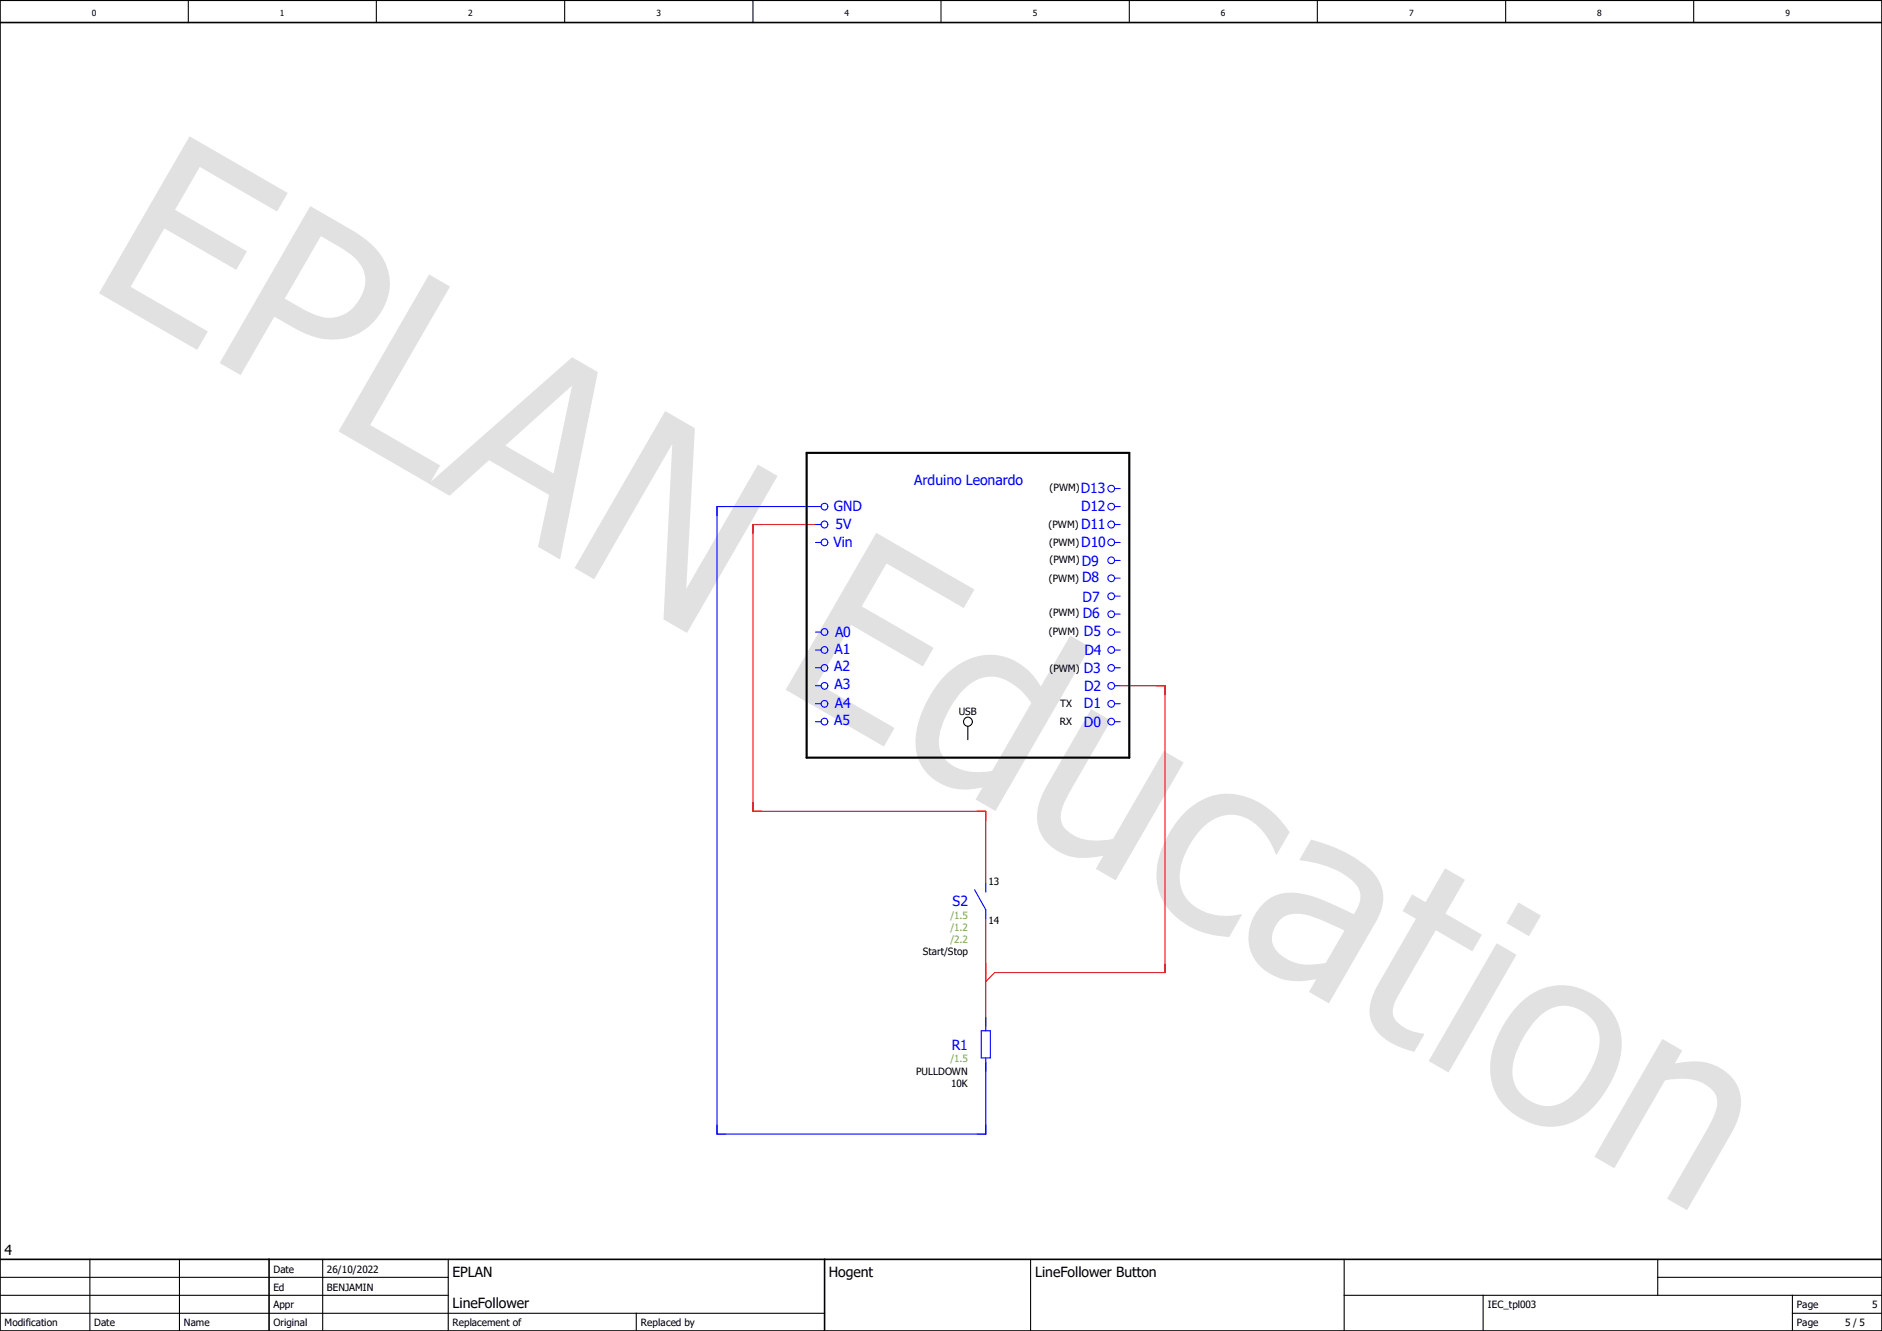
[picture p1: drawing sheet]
<svg xmlns="http://www.w3.org/2000/svg" width="297mm" height="210mm" viewBox="0 0 297 210" stroke-linecap="round" stroke-linejoin="round" font-family="sans-serif">
<path d="M210.1 -.1l-210.1 210.2M0 160.4l70.2 49.6M0 210v.1" fill="none" stroke="#fff" stroke-width=".16"/>
<g fill="none" stroke="#000" stroke-width=".17">
<path d="M29.7 0v3.6M59.4 0v3.6M89.1 0v3.6M118.8 0v3.6M148.5 0v3.6M178.2 0v3.6M207.9 0v3.6M237.6 0v3.6M267.3 0v3.6M14.2 198.7v11.3M28.3 198.7v11.3M50.9 198.7v11.3"/>
<path d="M70.7 198.7v11.3M162.6 198.7v11.3M212.1 198.7v11.3M261.6 198.7v5.7M0 207.2h130.1M0 204.4h70.7M0 201.5h70.7M100.4 207.2v2.8M212.1 204.4h84.9M234.1 204.4v5.6M261.6 201.5h35.4M282.9 207.2h14.1"/>
<path d="M282.9 204.4v5.6"/>
</g>
<path d="M0 3.6h297M0 0h297v210h-297zM0 198.7h297M42.5 198.7v11.3M130.1 198.7v11.3" fill="none" stroke="#000" stroke-width=".25"/>
<path d="M29.9 21.5l15.5 9-1.7 2.9-12.2-7.1-3.9 6.8 11.4 6.6-1.7 2.9-11.4-6.6-5.3 9.3 12.2 7-1.7 2.9-15.5-8.9zM49 32.5l6.2 3.6a12.1 12.1 0 0 1 5.8 5.9 8.4 8.4 0 0 1-2.2 8.9 9.4 9.4 0 0 1-11.2 1.4l-4.3-2.3-5.3 9.2-3.3-1.9zM50.6 37.3l-5.7 9.8 2.3 1.3a8.8 8.8 0 0 0 5.6 1.7 6.1 6.1 0 0 0 4.7-6.9 7.2 7.2 0 0 0-3.6-4.1zM67.7 43.3l3.3 1.9-12.6 21.9 11.1 6.3-1.7 3-14.4-8.3zM67.6 76.3l22.7-19.9 4 2.3-5.9 29.6-3.5-2 1.8-8.2-9.5-5.5-6.2 5.6zM79.7 70.3l7.7 4.4 2.9-13.9zM105 64.9l4.7 2.7-1.4 25.3 11.3-19.6 3.1 1.8-14.3 24.8-3.7-2.2 1.4-27.6-12.3 21.3-3.1-1.8zM138.3 84.1l15.5 8.9-1.7 2.9-12.2-7-3.9 6.8 11.3 6.5-1.6 2.9-11.4-6.5-5.3 9.2 12.2 7.1-1.7 2.9-15.5-9zM149.4 106.4a9.3 9.3 0 0 1 9.9-2.5 9.8 9.8 0 0 1 5 4.4l4.6-8 3.1 1.8-14.9 25.9-3.1-1.8 1.1-1.9a8.7 8.7 0 0 1-9.1-2.7 8.4 8.4 0 0 1-1-8 18.7 18.7 0 0 1 4.4-7.2zM152.1 108.8a14 14 0 0 0-3.9 8.4 4.8 4.8 0 0 0 4.1 4.4 10.4 10.4 0 0 0 4.3 0l6.2-10.7a9.3 9.3 0 0 0-5.7-4.1 5.9 5.9 0 0 0-5 2zM172.2 111.9l3.1 1.8-6.4 11.1a8.6 8.6 0 0 0-1.5 4.4 4 4 0 0 0 3 3 10.8 10.8 0 0 0 5.2 .2l8.1-13.9 3.1 1.8-10.7 18.6-3.2-1.8 1.2-2.1a9.5 9.5 0 0 1-7.1-.7 6.3 6.3 0 0 1-2.9-8l1.1-2.4zM186.7 128.5a9.4 9.4 0 0 1 12.7-1.5 14.8 14.8 0 0 1 4.1 4.3l-2 3.5-.2-.1a9.9 9.9 0 0 0-4.8-5.7 6.1 6.1 0 0 0-7.2 2.1 12 12 0 0 0-3.1 7.5 6.1 6.1 0 0 0 5.1 5.7 10.3 10.3 0 0 0 4.5 0l.2 .1-2 3.5a12.3 12.3 0 0 1-10.6-6 10 10 0 0 1 .4-9.1l1.6-2.7zM201.9 145.2a3.6 3.6 0 0 0-.3 5 7.5 7.5 0 0 0 7.1 1.8l.5-.1 3-5.1-2.4-1.1a10.6 10.6 0 0 0-6-1.5 3.1 3.1 0 0 0-1.9 1zM206.9 132.5a20.8 20.8 0 0 1 9.9 5.3 6 6 0 0 1 .6 7.3l-7.7 13.2-3.1-1.8 1.1-2a10 10 0 0 1-7.9-1.2 6.7 6.7 0 0 1-1.1-9.9 6.4 6.4 0 0 1 7-2.3 36.2 36.2 0 0 1 7.9 3.2 4.3 4.3 0 0 0 .9-3.8 7.3 7.3 0 0 0-3.8-3.3 22.3 22.3 0 0 0-5.6-1.5zM222.9 141.1l2.1 1.2 3.1-5.3 3.1 1.8-3.1 5.4 5.8 3.3-1.5 2.6-5.8-3.3-5.1 8.9a10.4 10.4 0 0 0-1.7 3.8 2.96 2.96 0 0 0 2 2.7 7.7 7.7 0 0 0 2.8 .9l.2 .1-1.6 2.8-1.2-.4a9.5 9.5 0 0 1-5.2-3.6 5.6 5.6 0 0 1-.1-5.2l.8-1.5 6-10.3-2.2-1.3zM236.2 148.8l3.1 1.8-10.7 18.6-3.1-1.8zM239.6 142.4l3.6 2.1-1.9 3.2-3.6-2zM239.5 158.6a9.2 9.2 0 0 1 13.2-.7 9.2 9.2 0 0 1 2.5 10.8 15.8 15.8 0 0 1-6.3 8 9 9 0 0 1-9.8-.8 9 9 0 0 1-3.4-10.6 18.1 18.1 0 0 1 3.8-6.7zM242.6 160.7a15.1 15.1 0 0 0-3.9 7.7 5.6 5.6 0 0 0 3.4 5.6 5.6 5.6 0 0 0 6.4-1.5 15.5 15.5 0 0 0 3.9-7.7 5.6 5.6 0 0 0-6.9-5.9 6.3 6.3 0 0 0-2.9 1.8zM262.4 163.9l3.1 1.9-1.2 2a9.5 9.5 0 0 1 7.8 1.1 6.2 6.2 0 0 1 2.2 7.5l-1.1 2.5-7 12.1-3.1-1.9 6.1-10.5a11.7 11.7 0 0 0 1.8-4.5 3.6 3.6 0 0 0-2.5-3.3 9.8 9.8 0 0 0-5.7-.3l-8 13.8-3.2-1.8z" fill="#e1e1e1"/>
<path d="M128.7 82.8h-9.9v45.2h36.8v11.3M176.8 108.2h7.1v45.3h-26.9l-1.4 1.4M155.6 145v17" fill="none" stroke="#f00" stroke-width=".17"/>
<g fill="none" stroke="#00f" stroke-width=".17">
<path d="M129.6 79.9h-16.4v99h42.4v-12M175.9 79.9h.9M175.9 77.1h.9M128.7 82.8h.9M128.7 85.6h.9M128.7 99.7h.9M175.9 82.8h.9M175.9 85.6h.9M175.9 99.7h.9M175.9 88.4h.9M175.9 91.2h.9M175.9 94.1h.9"/>
<path d="M175.9 96.9h.9M128.7 102.6h.9M128.7 105.4h.9M128.7 108.2h.9M128.7 111h.9M128.7 113.9h.9M175.9 102.6h.9M175.9 105.4h.9M175.9 108.2h.9M175.9 111h.9M175.9 113.9h.9M155.6 139.3v1.5"/>
<path d="M153.8 140.4l1.8 3.2v1.4M154.9 162.6h1.4v4.3h-1.4zM155.6 160.5v2.1"/>
<circle cx="130.1" cy="79.9" r=".53"/>
<circle cx="175.4" cy="79.9" r=".53"/>
<circle cx="175.4" cy="77.1" r=".53"/>
<circle cx="130.1" cy="82.8" r=".53"/>
<circle cx="130.1" cy="99.7" r=".53"/>
<circle cx="130.1" cy="85.6" r=".53"/>
<circle cx="175.4" cy="82.8" r=".53"/>
<circle cx="175.4" cy="85.6" r=".53"/>
<circle cx="175.4" cy="96.9" r=".53"/>
<circle cx="175.4" cy="99.7" r=".53"/>
<circle cx="175.4" cy="88.4" r=".53"/>
<circle cx="175.4" cy="91.2" r=".53"/>
<circle cx="175.4" cy="94.1" r=".53"/>
<circle cx="130.1" cy="113.9" r=".53"/>
<circle cx="130.1" cy="102.6" r=".53"/>
<circle cx="130.1" cy="111.1" r=".53"/>
<circle cx="130.1" cy="108.2" r=".53"/>
<circle cx="130.1" cy="105.4" r=".52"/>
<circle cx="175.4" cy="111.1" r=".53"/>
<circle cx="175.4" cy="108.2" r=".53"/>
<circle cx="175.4" cy="113.9" r=".53"/>
<circle cx="175.4" cy="102.6" r=".53"/>
<circle cx="175.4" cy="105.4" r=".52"/>
</g>
<path d="M127.3 71.5h50.9v48h-50.9z" fill="none" stroke="#000" stroke-width=".34"/>
<g fill="none" stroke="#000" stroke-width=".17">
<path d="M152.7 114.6v2.1"/>
<circle cx="152.7" cy="113.9" r=".71"/>
</g>
<g font-size="2.2" fill="#00f">
<text x="144.3" y="76.6">Arduino Leonardo</text>
<text x="170.6" y="77.8">D13</text>
<text x="131.6" y="80.7">GND</text>
<text x="131.9" y="83.4">5V</text>
<text x="170.6" y="80.6">D12</text>
<text x="170.6" y="83.5">D11</text>
<text x="131.5" y="86.4">Vin</text>
<text x="170.6" y="86.4">D10</text>
<text x="170.7" y="89.2">D9</text>
<text x="170.8" y="91.9">D8</text>
<text x="170.9" y="95">D7</text>
<text x="131.8" y="100.5">A0</text>
<text x="170.9" y="97.6">D6</text>
<text x="171.1" y="100.4">D5</text>
<text x="131.7" y="105.9">A2</text>
<text x="131.7" y="103.1">A1</text>
<text x="171" y="106.3">D3</text>
<text x="171.2" y="103.3">D4</text>
<text x="131.7" y="108.7">A3</text>
<text x="131.7" y="111.7">A4</text>
<text x="171.1" y="111.8">D1</text>
<text x="171.1" y="109">D2</text>
<text x="131.7" y="114.4">A5</text>
<text x="171.1" y="114.7">D0</text>
<text x="150.3" y="143">S2</text>
<text x="150.2" y="165.6">R1</text>
</g>
<g font-size="2.2">
<text x=".7" y="198">4</text>
<text x="71.4" y="201.5">EPLAN</text>
<text x="130.8" y="201.5">Hogent</text>
<text x="163.4" y="201.5">LineFollower Button</text>
<text x="71.4" y="206.5">LineFollower</text>
</g>
<g font-size="1.6">
<text x="165.7" y="77.5">(PWM)</text>
<text x="165.5" y="83.3">(PWM)</text>
<text x="165.6" y="86.2">(PWM)</text>
<text x="165.6" y="88.8">(PWM)</text>
<text x="165.5" y="91.9">(PWM)</text>
<text x="165.5" y="100.2">(PWM)</text>
<text x="165.6" y="97.2">(PWM)</text>
<text x="165.6" y="106">(PWM)</text>
<text x="151.3" y="112.8">USB</text>
<text x="167.3" y="111.6">TX</text>
<text x="167.3" y="114.4">RX</text>
<text x="156" y="139.7">13</text>
<text x="156" y="145.8">14</text>
<text x="145.6" y="150.7">Start/Stop</text>
<text x="144.6" y="169.5">PULLDOWN</text>
<text x="150.1" y="171.4">10K</text>
<text x="43.1" y="203.7">Ed</text>
<text x="43.1" y="200.8">Date</text>
<text x="51.6" y="203.7">BENJAMIN</text>
<text x="51.6" y="200.8">26/10/2022</text>
<text x=".7" y="209.3">Modification</text>
<text x="14.9" y="209.3">Date</text>
<text x="29" y="209.3">Name</text>
<text x="43.1" y="209.3">Original</text>
<text x="43.1" y="206.5">Appr</text>
<text x="71.4" y="209.3">Replacement of</text>
<text x="101.1" y="209.3">Replaced by</text>
<text x="234.8" y="206.5">IEC_tpl003</text>
<text x="283.5" y="206.5">Page</text>
<text x="283.5" y="209.3">Page</text>
<text x="291.2" y="209.3">5 / 5</text>
<text x="295.4" y="206.5">5</text>
</g>
<g font-size="1.6" fill="#7ca552">
<text x="150" y="145">/1.5</text>
<text x="150" y="146.9">/1.2</text>
<text x="150" y="148.8">/2.2</text>
<text x="150" y="167.6">/1.5</text>
</g>
<g font-size="1.3">
<text x="14.5" y="2.5">0</text>
<text x="44.2" y="2.5">1</text>
<text x="73.9" y="2.5">2</text>
<text x="103.6" y="2.5">3</text>
<text x="133.3" y="2.5">4</text>
<text x="163" y="2.5">5</text>
<text x="192.7" y="2.5">6</text>
<text x="222.4" y="2.5">7</text>
<text x="252.1" y="2.5">8</text>
<text x="281.8" y="2.5">9</text>
</g>
</svg>
